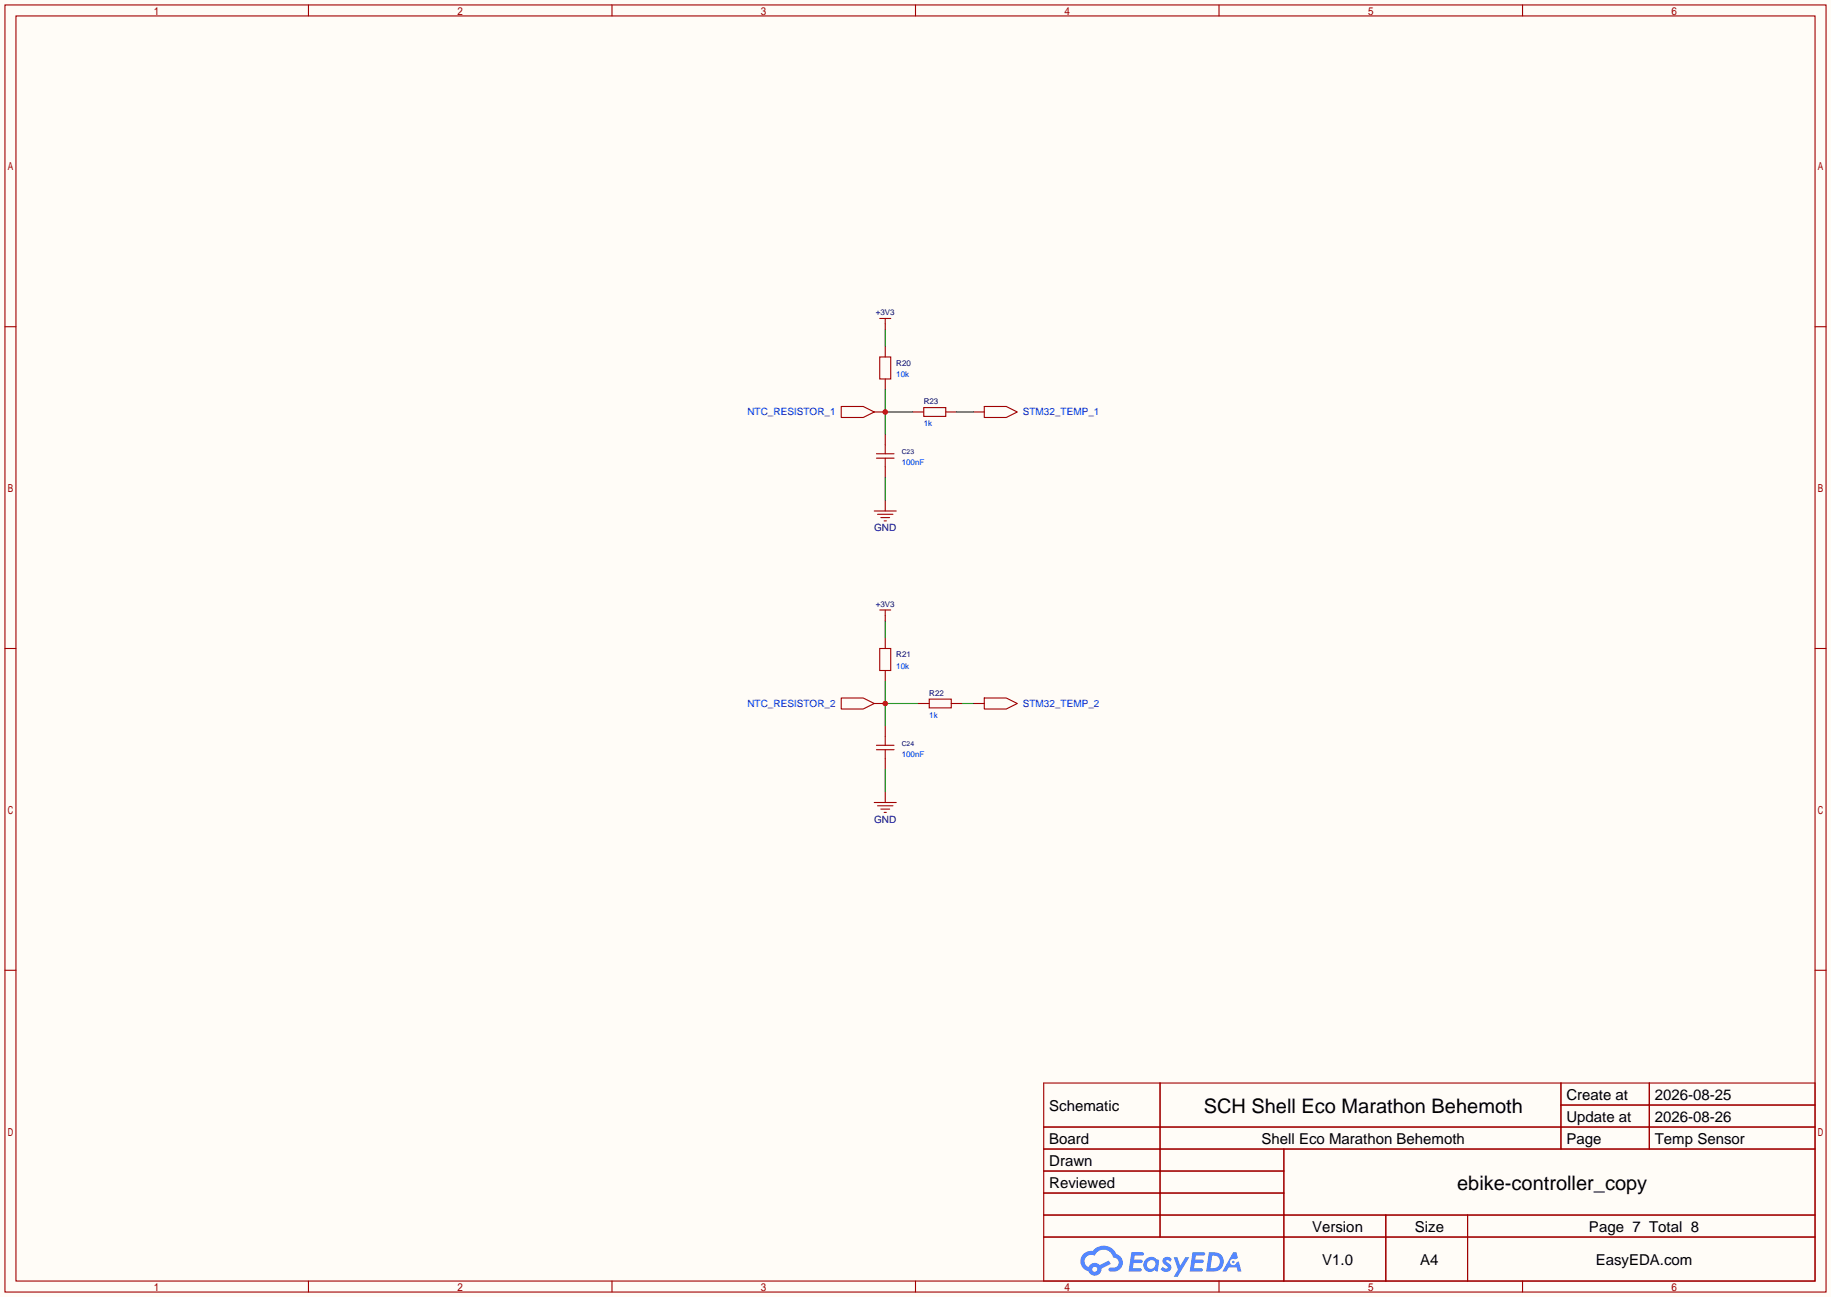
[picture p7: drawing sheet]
<svg xmlns="http://www.w3.org/2000/svg" width="423mm" height="299mm" viewBox="0 0 423 299" stroke-linecap="round" stroke-linejoin="round" font-family="sans-serif">
<path d="M0 0h422.7v299.5h-422.7z" fill="#fffcf7"/>
<g fill="none" stroke="#a10000" stroke-width=".25">
<path d="M1.1 1.1h420.4v297.2h-420.4zM3.7 3.7h415.3v292.1h-415.3zM71.2 1.1v2.6M141.3 1.1v2.6M211.3 1.1v2.6M281.4 1.1v2.6M351.5 1.1v2.6M1.1 75.4h2.6M419 75.4h2.5M1.1 149.7h2.6M419 149.7h2.5M1.1 224h2.6"/>
<path d="M419 224h2.5M240.9 250.1h178.1v45.7h-178.1zM267.8 250.1v35.5M360.3 250.1v15.2M360.3 255.1h58.7M380.7 250.1v15.2M240.9 260.2h178.1M240.9 265.3h178.1M240.9 270.4h55.5M240.9 275.5h55.5M296.4 265.3v30.5M71.2 295.8v2.5"/>
<path d="M141.3 295.8v2.5M211.3 295.8v2.5M240.9 280.5h178.1M240.9 285.6h178.1M281.4 295.8v2.5M319.9 280.5v15.3M338.8 280.5v15.3M351.5 295.8v2.5"/>
</g>
<g fill="#5487ff">
<path d="M268.7 290.5a1.3 1.3 0 0 1 1.8 .2l-.4 .7a.54 .54 0 0 0-.9-.3l.1 .2a1.28 1.28 0 0 1 .8 2.1 1.53 1.53 0 0 1-2.2-.3l.5-.6 .8 .4a.31 .31 0 0 0 .4-.2 .31 .31 0 0 0-.3-.4 1.12 1.12 0 0 1-.6-1.8z"/>
<path d="M270.9 290.3h.9l.6 1.9 1.2-1.9h.9l-2.7 4.5h-.9l1-1.7z"/>
<path d="M261.2 289.1h2.2a.46 .46 0 0 1 .5 .1 .46 .46 0 0 1 .1 .5l-.3 .2h-1.8l-.1 .9h1.6a.4 .4 0 0 1 .4 .5 .4 .4 0 0 1-.4 .3h-1.7l-.2 1.2h1.4a.46 .46 0 0 1 .5 .1 .46 .46 0 0 1 .1 .5l-.3 .2h-2.7z"/>
<path d="M275.3 289.1h2.2a.47 .47 0 0 1 .5 .1 .47 .47 0 0 1 .1 .5l-.3 .2h-1.8l-.1 .9h1.6a.4 .4 0 0 1 .4 .5 .4 .4 0 0 1-.4 .3h-1.7l-.2 1.2h1.4a.46 .46 0 0 1 .5 .1 .46 .46 0 0 1 .1 .5l-.3 .2h-2.7z"/>
<path d="M284.7 289.1h.7l.3 1.4-.6 .3a.75 .75 0 0 0-1.1 .3 .75 .75 0 0 0 .5 1.1 .75 .75 0 0 0 .9-.7l.5-.3 .7 2.4h-.9l-.2-1h-1.9l-.5 1h-.9z"/>
<path d="M279.1 289.1l-.7 4.5h1.5a2.27 2.27 0 0 0 2.6-2.3 2.27 2.27 0 0 0-2.7-2.2zM279.8 289.9a1.5 1.5 0 0 1 1.8 1.5 1.5 1.5 0 0 1-1.9 1.4h-.3z"/>
<path d="M264.5 290.7a1.6 1.6 0 0 0-.3 2.3 1.6 1.6 0 0 0 2.3 .2l.8 .4 .3-2.5-.2-.3h-.5a1.58 1.58 0 0 0-2.4-.1zM265.1 291.3a.99 .99 0 0 1 1.6 .5 .99 .99 0 0 1-1.3 1.1 .98 .98 0 0 1-.3-1.6z"/>
<path d="M250.1 289.5a2.37 2.37 0 0 0 1.2 4 1.54 1.54 0 0 0 1.7 1 1.54 1.54 0 0 0 1.3-1.6l2.1-1.1-.5-.8-2 1.1a1.57 1.57 0 0 0-2.6 .5 1.5 1.5 0 0 1-.8-2.1 1.5 1.5 0 0 1 2.2-.5 2.23 2.23 0 0 1 2.3-1.5 2.23 2.23 0 0 1 2 1.9 1.16 1.16 0 0 1 1.2 1 1.16 1.16 0 0 1-1.1 1.3h-.6a.47 .47 0 0 0-.6 .4 .47 .47 0 0 0 .4 .5 2.14 2.14 0 0 0 2.7-1.3 2.14 2.14 0 0 0-1.3-2.8 3.2 3.2 0 0 0-5.5-.7l-1.1 .1zM252.1 293.1a.6 .6 0 0 1 1.2 0 .6 .6 0 0 1-1.2 0z"/>
<circle cx="284.7" cy="291.4" r=".28"/>
</g>
<g fill="none" stroke="#870000" stroke-width=".25">
<path d="M204.3 74.8v1.3M204.3 79.9v2.5M201.8 95.1h2.5M204.3 87.5v2.5M204.3 100.2v2.5M204.3 107.8v2.6M204.3 115.4v2.6M204.3 142.1v1.3M204.3 147.2v2.5M204.3 154.8v2.6M204.3 167.5v2.6M204.3 175.1v2.6"/>
<path d="M204.3 182.8v2.5"/>
</g>
<g fill="none" stroke="#a10000" stroke-width=".25">
<path d="M203.1 73.5h2.5M204.3 73.5v1.3M203.1 82.4h2.5v5.1h-2.5zM201.8 118h5.1M202.3 104.8h4.1M202.3 105.8h4.1M202.6 118.7h3.5M203.3 119.5h2.1M204.3 102.7v2.1M204.3 105.8v2M204.1 120.3h.5M203.1 149.7h2.5v5.1h-2.5z"/>
<path d="M203.1 140.8h2.5M204.3 140.8v1.3M202.3 172.1h4.1M202.3 173.1h4.1M204.3 170.1v2M204.3 173.1v2M201.8 185.3h5.1M202.6 186.1h3.5M203.3 186.8h2.1M204.1 187.6h.5"/>
</g>
<path d="M204.3 76.1v3.8M204.3 90v10.2M204.3 95.1h6.4M204.3 110.4v5M204.3 143.4v3.8M204.3 157.4v10.1M204.3 177.7v5.1M204.3 162.4h7.7" fill="none" stroke="#008700" stroke-width=".25"/>
<circle cx="204.3" cy="95.1" r=".63" fill="#c00"/>
<path d="M194.2 93.9h5.1l2.5 1.2-2.5 1.3h-5.1z" fill="none" stroke="#a10000" stroke-width=".25"/>
<path d="M201.8 162.4h2.5" fill="none" stroke="#870000" stroke-width=".25"/>
<circle cx="204.3" cy="162.4" r=".63" fill="#c00"/>
<path d="M213.2 94.1h5.1v2h-5.1zM227.2 93.9h5.1l2.5 1.2-2.5 1.3h-5.1zM194.2 161.2h5.1l2.5 1.2-2.5 1.3h-5.1zM214.5 161.4h5.1v2h-5.1zM227.2 161.2h5.1l2.5 1.2-2.5 1.3h-5.1z" fill="none" stroke="#a10000" stroke-width=".25"/>
<path d="M210.7 95.1h2.5M218.3 95.1h2.6M224.7 95.1h2.5M212 162.4h2.5M219.6 162.4h2.5M224.7 162.4h2.5" fill="none" stroke="#870000" stroke-width=".25"/>
<path d="M220.9 95.1h3.8M222.1 162.4h2.6" fill="none" stroke="#008700" stroke-width=".25"/>
<g font-size="4.6">
<text x="277.9" y="257">SCH Shell Eco Marathon Behemoth</text>
<text x="336.4" y="274.8">ebike-controller_copy</text>
</g>
<g font-size="3.5">
<text x="242.2" y="256.4">Schematic</text>
<text x="361.6" y="253.9">Create at</text>
<text x="382" y="253.9">2026-08-25</text>
<text x="361.6" y="259">Update at</text>
<text x="382" y="259">2026-08-26</text>
<text x="242.2" y="264">Board</text>
<text x="242.2" y="269.1">Drawn</text>
<text x="291.2" y="264">Shell Eco Marathon Behemoth</text>
<text x="361.6" y="264">Page</text>
<text x="382" y="264">Temp Sensor</text>
<text x="242.2" y="274.2">Reviewed</text>
<text x="302.9" y="284.4">Version</text>
<text x="326.6" y="284.4">Size</text>
<text x="366.8" y="284.4">Page 7 Total 8</text>
<text x="305.2" y="292">V1.0</text>
<text x="327.8" y="292">A4</text>
<text x="368.3" y="292">EasyEDA.com</text>
</g>
<g font-size="2.3" fill="#00f">
<text x="172.5" y="95.9">NTC_RESISTOR_1</text>
<text x="236.1" y="95.9">STM32_TEMP_1</text>
<text x="172.5" y="163.2">NTC_RESISTOR_2</text>
<text x="236.1" y="163.2">STM32_TEMP_2</text>
</g>
<g font-size="2.3" fill="#000080">
<text x="201.8" y="122.6">GND</text>
<text x="201.8" y="189.9">GND</text>
</g>
<g font-size="1.8" fill="#000080">
<text x="202.2" y="72.8">+3V3</text>
<text x="206.9" y="84.5">R20</text>
<text x="213.2" y="93.4">R23</text>
<text x="202.2" y="140.1">+3V3</text>
<text x="206.9" y="151.8">R21</text>
<text x="214.5" y="160.7">R22</text>
</g>
<g font-size="1.8" fill="#00f">
<text x="206.9" y="87">10k</text>
<text x="213.2" y="98.5">1k</text>
<text x="208.2" y="107.4">100nF</text>
<text x="206.9" y="154.4">10k</text>
<text x="214.5" y="165.8">1k</text>
<text x="208.2" y="174.7">100nF</text>
</g>
<g font-size="1.6" fill="#000080">
<text x="208.2" y="104.8">C23</text>
<text x="208.2" y="172.1">C24</text>
</g>
</svg>
